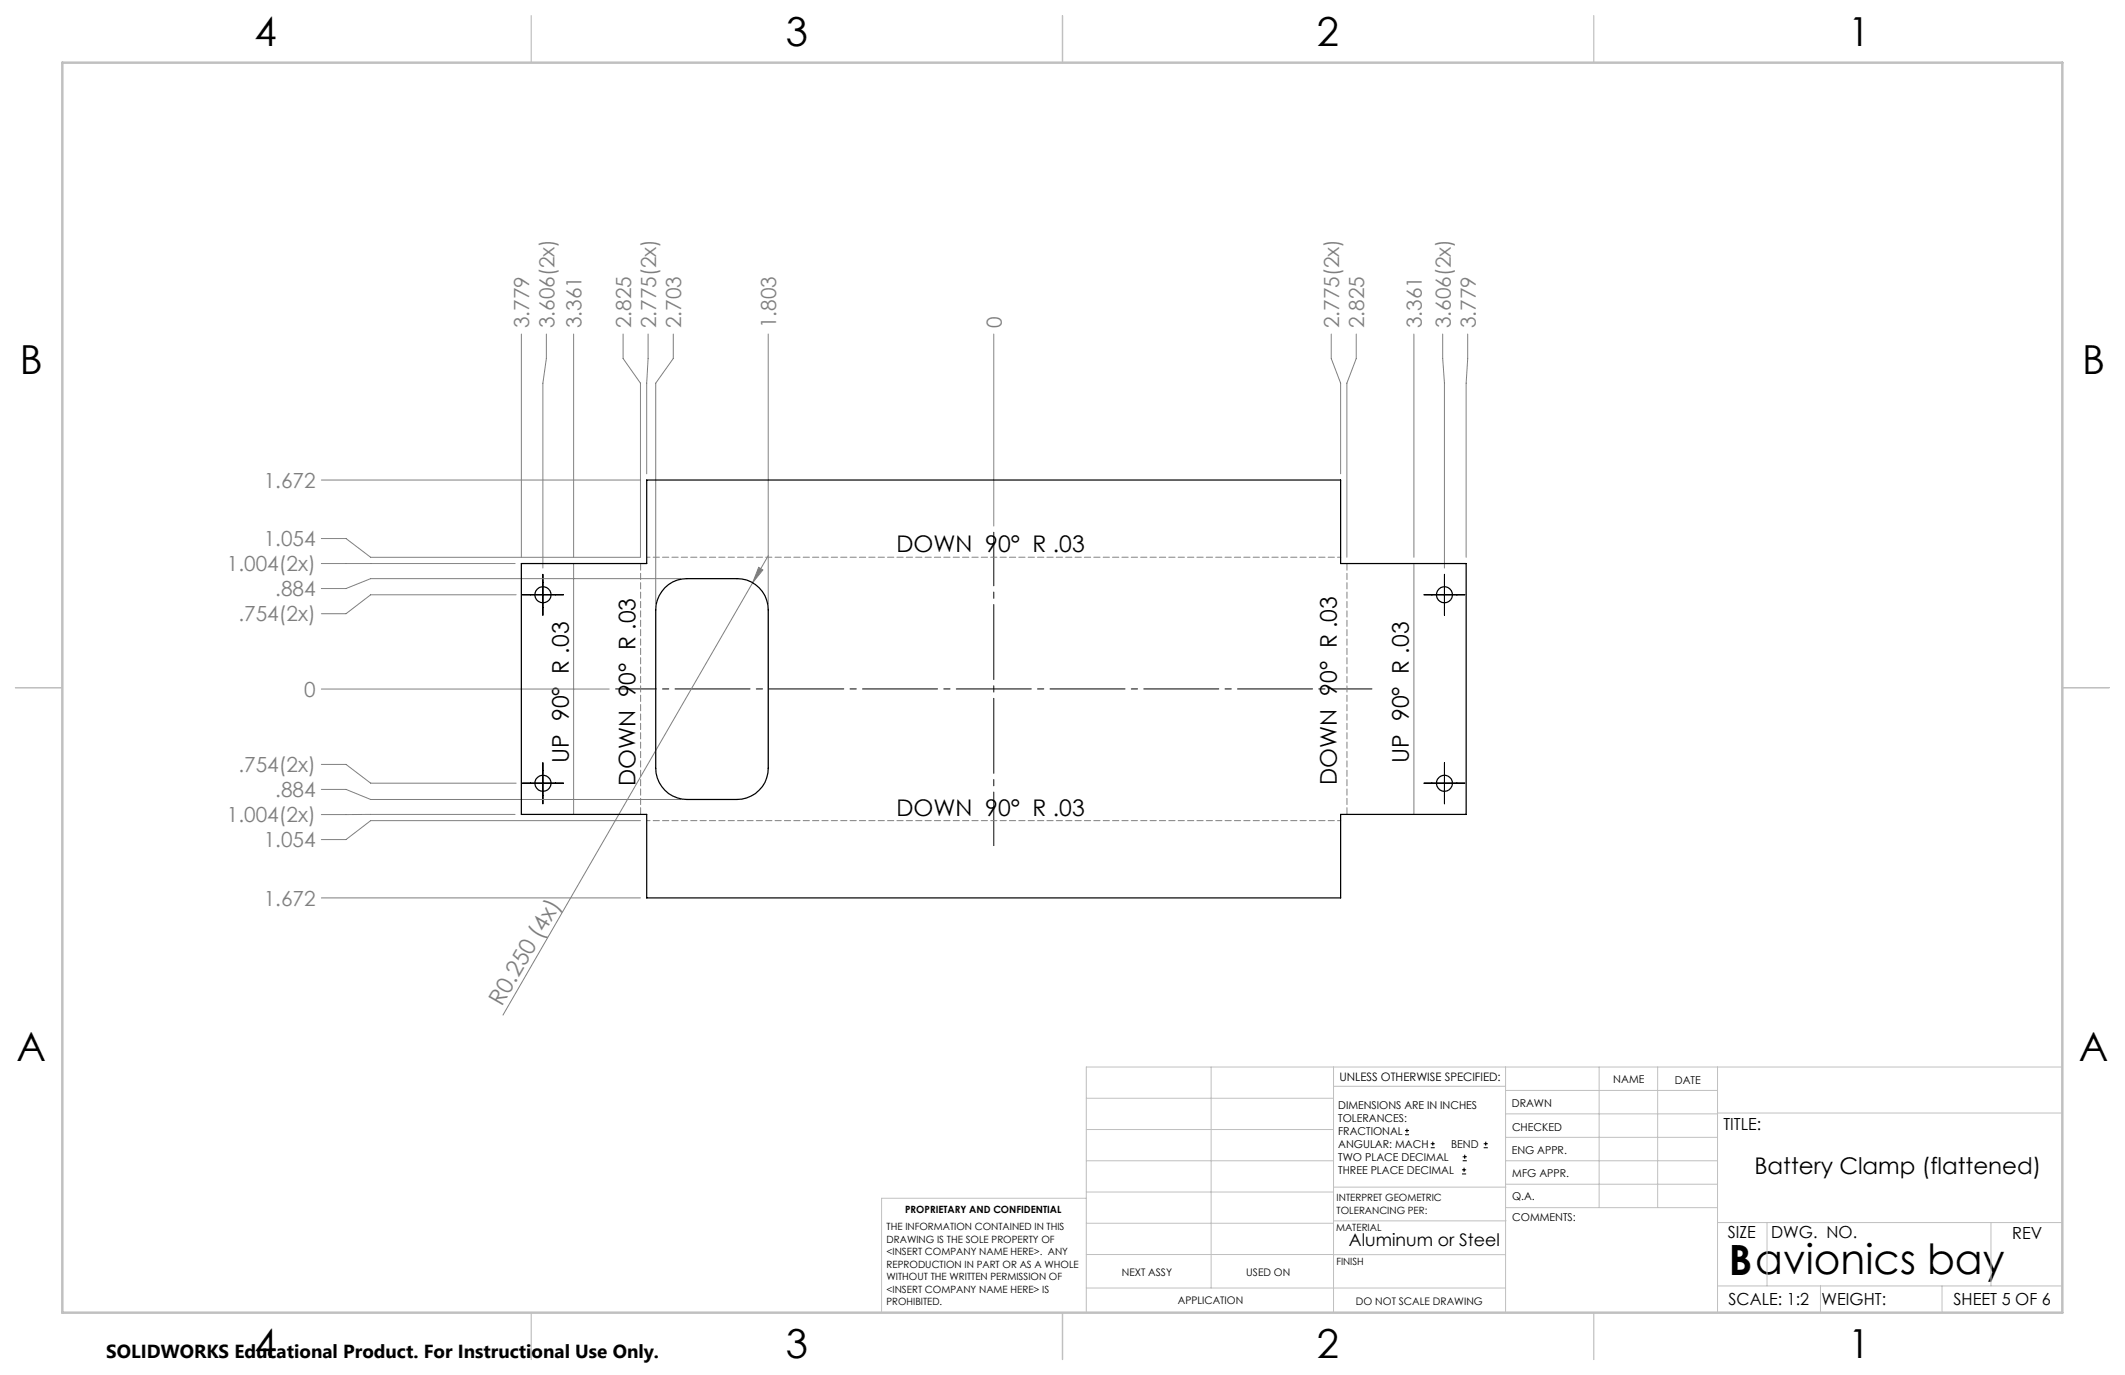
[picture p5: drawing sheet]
<svg xmlns="http://www.w3.org/2000/svg" width="432mm" height="279mm" viewBox="0 0 432 279" stroke-linecap="round" stroke-linejoin="round" font-family="sans-serif">
<g fill="none" stroke="#000" stroke-width=".2">
<path d="M110.3 116.7v8.3M293.5 116.7v8.3M106.2 120.9h8.3M289.3 120.9h8.4M106.2 159.1h8.3M110.3 155v8.3M289.3 159.1h8.4M293.5 155v8.3M285.5 230.6h.8M285.5 229.7h.8M285.9 229.3v.9M290.7 233.2h.8"/>
<path d="M290.7 232.4h.8M291.1 232v.8M297.1 238.5h.8M297.1 237.7h.8M297.2 235.9h.9M297.2 235.1h.9M297.5 237.3v.8M297.6 234.6v.9M301.5 233.2h.8M301.5 232.4h.8M301.9 232v.8"/>
</g>
<g fill="none" stroke="#808080" stroke-width=".2">
<path d="M105.9 67.9v45.3M111 67.9v4.9l-.7 5.1v37.5M116.6 67.9v45.3M126.6 67.9v4.9l3.5 5.1v35.3h-54.8l-5-3.8h-5M131.7 67.9v4.9l-.3 5.1v18.4M136.8 67.9v4.9l-3.6 5.1v44.8M156.1 67.9v54.8M201.9 67.9v39M270.5 67.9v4.9l1.9 5.1v18.4M275.6 67.9v4.9l-1.9 5.1v35.3M287.3 67.9v45.3M293.2 67.9v4.9l.3 5.1v37.5"/>
<path d="M298.2 67.9v4.9l-.3 5.1v35.3M65.3 97.5h64.8M65.3 114.5h39.4M116.6 114.5v51M138.3 117.6h-63l-5 2h-5M152.9 118.4l-50.7 87.9M154.2 115.3l.8 .5-2.1 2.6zM156.1 112.9l-3.2 5.5M287.3 114.5v51M104.9 120.9h-29.6l-5 3.8h-5M65.3 140h58.5M65.3 155.3h5l5 3.8h29.6"/>
<path d="M65.3 160.4h5l5 2.1h63M104.7 165.5h-39.4M130.1 166.8h-54.8l-5 3.8h-5M65.3 182.5h64.8"/>
</g>
<path d="M278.8 140h-153.7" fill="none" stroke="#000" stroke-width=".2" stroke-dasharray="15.2 1.3 1.3 1.3" stroke-dashoffset="7"/>
<path d="M201.9 108.1v63.7" fill="none" stroke="#000" stroke-width=".2" stroke-dasharray="15.2 1.3 1.3 1.3" stroke-dashoffset="4.3"/>
<path d="M272.4 113.2h-141M131.4 166.8h141" fill="none" stroke="#808080" stroke-width=".2" stroke-dasharray="1.3 .6" stroke-dashoffset=".6"/>
<path d="M130.2 114.5v51M273.7 165.5v-51" fill="none" stroke="#808080" stroke-width=".2" stroke-dasharray="1.3 .6" stroke-dashoffset="-.1"/>
<g fill="none" stroke="#c0c0c0" stroke-width=".2">
<path d="M246.1 216.8v44.9M271 216.8v49.9M305.9 216.8v49.9M324.9 216.8v28.6M336.8 216.8v28.6M349 216.8v49.9M419.1 216.8h-198.4v49.9M220.7 235.9h50.3M220.7 229.5h50.3M220.7 223.2h50.3M271 220.7h34.9M305.9 231.1h43.1"/>
<path d="M305.9 226.3h43.1M305.9 221.6h43.1M305.9 235.9h43.1M349 226.2h70.1M220.7 248.6h50.3M220.7 242.2h50.3M220.7 254.9h50.3M220.7 243.5h-41.6v23.2M271 255h34.9M271 248.1h35M271 241.2h35M305.9 240.6h43.1"/>
<path d="M306 245.4h43M349 248.4h70.1M359.1 248.4v12.9M404.6 248.4v12.9M220.7 261.7h85.2M349 261.3h70.1M369.9 261.3v5.4M394.6 261.3v5.4"/>
</g>
<path d="M108 3.2v9.5M215.9 3.2v9.5M323.8 3.2v9.5M3.1 139.7h9.6M419.1 139.7h9.5M108 266.7v9.6M215.9 266.7v9.6M323.8 266.7v9.6" fill="none" stroke="#c0c0c0" stroke-width=".25"/>
<path d="M12.7 12.7h406.4v254h-406.4z" fill="none" stroke="#c0c0c0" stroke-width=".5"/>
<path d="M154.2 115.3l.8 .5-2.1 2.6z" fill="#808080"/>
<g fill="none" stroke="#000" stroke-width=".25">
<path d="M105.9 114.5h25.5v-17h141v17h25.5v51h-25.5v17h-141v-17h-25.5zM135.1 119.4a6.1 6.1 0 0 1 4.5-1.8h10.2a6.3 6.3 0 0 1 6.3 6.3v32.2a6.4 6.4 0 0 1-6.3 6.4h-10.2a6.4 6.4 0 0 1-6.4-6.4v-32.2a6.4 6.4 0 0 1 1.9-4.5z"/>
<circle cx="110.3" cy="120.8" r="1.64"/>
<circle cx="293.5" cy="120.9" r="1.63"/>
<circle cx="110.3" cy="159.1" r="1.65"/>
<circle cx="293.5" cy="159.2" r="1.64"/>
</g>
<text font-size="8.5" x="351.3" y="259">Bavionics bay</text>
<g font-size="8.1">
<text x="51.7" y="9.3">4</text>
<text x="159.7" y="9.3">3</text>
<text x="267.6" y="9.3">2</text>
<text x="375.6" y="9.3">1</text>
<text x="4" y="76">B</text>
<text x="423.1" y="76">B</text>
<text x="3.3" y="215.7">A</text>
<text x="422.4" y="215.7">A</text>
<text x="51.7" y="276">4</text>
<text x="159.7" y="276">3</text>
<text x="267.6" y="276">2</text>
<text x="375.6" y="276">1</text>
</g>
<g font-size="4.7">
<text x="182.2" y="112.2">DOWN 90° R .03</text>
<text x="115.6" y="154.9" transform="rotate(-90 115.6 154.9)">UP 90° R .03</text>
<text x="286.3" y="154.9" transform="rotate(-90 286.3 154.9)">UP 90° R .03</text>
<text x="129.2" y="159.8" transform="rotate(-90 129.2 159.8)">DOWN 90° R .03</text>
<text x="271.6" y="159.4" transform="rotate(-90 271.6 159.4)">DOWN 90° R .03</text>
<text x="182.2" y="165.7">DOWN 90° R .03</text>
<text x="356.5" y="238.5">Battery Clamp (flattened)</text>
</g>
<text font-size="4.7" fill="#808080" x="102" y="204.6" transform="rotate(-60 102 204.6)">R0.250 (4x)</text>
<g font-size="4.2" fill="#808080">
<text x="107.6" y="66.7" transform="rotate(-90 107.6 66.7)">3.779</text>
<text x="112.6" y="66.7" transform="rotate(-90 112.6 66.7)">3.606(2x)</text>
<text x="118.2" y="66.7" transform="rotate(-90 118.2 66.7)">3.361</text>
<text x="128.2" y="66.7" transform="rotate(-90 128.2 66.7)">2.825</text>
<text x="133.3" y="66.7" transform="rotate(-90 133.3 66.7)">2.775(2x)</text>
<text x="138.4" y="66.7" transform="rotate(-90 138.4 66.7)">2.703</text>
<text x="157.7" y="66.7" transform="rotate(-90 157.7 66.7)">1.803</text>
<text x="203.5" y="66.7" transform="rotate(-90 203.5 66.7)">0</text>
<text x="272.1" y="66.7" transform="rotate(-90 272.1 66.7)">2.775(2x)</text>
<text x="277.2" y="66.7" transform="rotate(-90 277.2 66.7)">2.825</text>
<text x="288.9" y="66.7" transform="rotate(-90 288.9 66.7)">3.361</text>
<text x="294.8" y="66.7" transform="rotate(-90 294.8 66.7)">3.606(2x)</text>
<text x="299.9" y="66.7" transform="rotate(-90 299.9 66.7)">3.779</text>
<text x="53.6" y="99.1">1.672</text>
<text x="53.6" y="111">1.054</text>
<text x="46.1" y="116.1">1.004(2x)</text>
<text x="55.9" y="121.2">.884</text>
<text x="48.4" y="126.3">.754(2x)</text>
<text x="61.8" y="141.6">0</text>
<text x="48.4" y="156.9">.754(2x)</text>
<text x="55.9" y="162">.884</text>
<text x="46.1" y="167.1">1.004(2x)</text>
<text x="53.6" y="172.2">1.054</text>
<text x="53.6" y="184">1.672</text>
</g>
<text font-size="3.8" x="21.6" y="276">SOLIDWORKS Educational Product. For Instructional Use Only.</text>
<text font-size="3.5" x="274.1" y="253.2">Aluminum or Steel</text>
<g font-size="3.4">
<text x="350.2" y="229.5">TITLE:</text>
<text x="351.1" y="251.6">SIZE</text>
<text x="359.9" y="251.6">DWG. NO.</text>
<text x="408.9" y="251.7">REV</text>
<text x="351.2" y="265.2">SCALE: 1:2</text>
<text x="370.1" y="265.3">WEIGHT:</text>
<text x="396.9" y="265.2">SHEET 5 OF 6</text>
</g>
<text font-size="2.4" x="272.2" y="219.7">UNLESS OTHERWISE SPECIFIED:</text>
<g font-size="2.2">
<text x="327.8" y="220.1">NAME</text>
<text x="340.3" y="220.2">DATE</text>
<text x="271.9" y="225.3">DIMENSIONS ARE IN INCHES</text>
<text x="271.9" y="227.9">TOLERANCES:</text>
<text x="307.2" y="224.9">DRAWN</text>
<text x="271.9" y="230.6">FRACTIONAL</text>
<text x="271.9" y="233.2">ANGULAR: MACH</text>
<text x="294.9" y="233.2">BEND</text>
<text x="307.3" y="229.8">CHECKED</text>
<text x="271.9" y="235.9">TWO PLACE DECIMAL</text>
<text x="271.9" y="238.5">THREE PLACE DECIMAL</text>
<text x="307.2" y="234.5">ENG APPR.</text>
<text x="307.3" y="239.2">MFG APPR.</text>
<text x="307.3" y="243.9">Q.A.</text>
<text x="307.3" y="248.1">COMMENTS:</text>
</g>
<g font-size="2.1">
<text x="227.9" y="259.2">NEXT ASSY</text>
<text x="253.3" y="259.2">USED ON</text>
<text x="239.3" y="265">APPLICATION</text>
<text x="275.5" y="265.1">DO NOT SCALE DRAWING</text>
</g>
<g font-size="2">
<text x="271.6" y="244.1">INTERPRET GEOMETRIC</text>
<text x="180.2" y="250">THE INFORMATION CONTAINED IN THIS</text>
<text x="183.9" y="246.4">PROPRIETARY AND CONFIDENTIAL</text>
<text x="271.5" y="250.2">MATERIAL</text>
<text x="271.6" y="246.6">TOLERANCING PER:</text>
<text x="180.2" y="252.5">DRAWING IS THE SOLE PROPERTY OF</text>
<text x="180.2" y="255.1">&lt;INSERT COMPANY NAME HERE&gt;. ANY</text>
<text x="180.2" y="257.6">REPRODUCTION IN PART OR AS A WHOLE</text>
<text x="271.5" y="257">FINISH</text>
<text x="180.2" y="260.1">WITHOUT THE WRITTEN PERMISSION OF</text>
<text x="180.2" y="262.6">&lt;INSERT COMPANY NAME HERE&gt; IS</text>
<text x="180.2" y="265.2">PROHIBITED.</text>
</g>
</svg>
